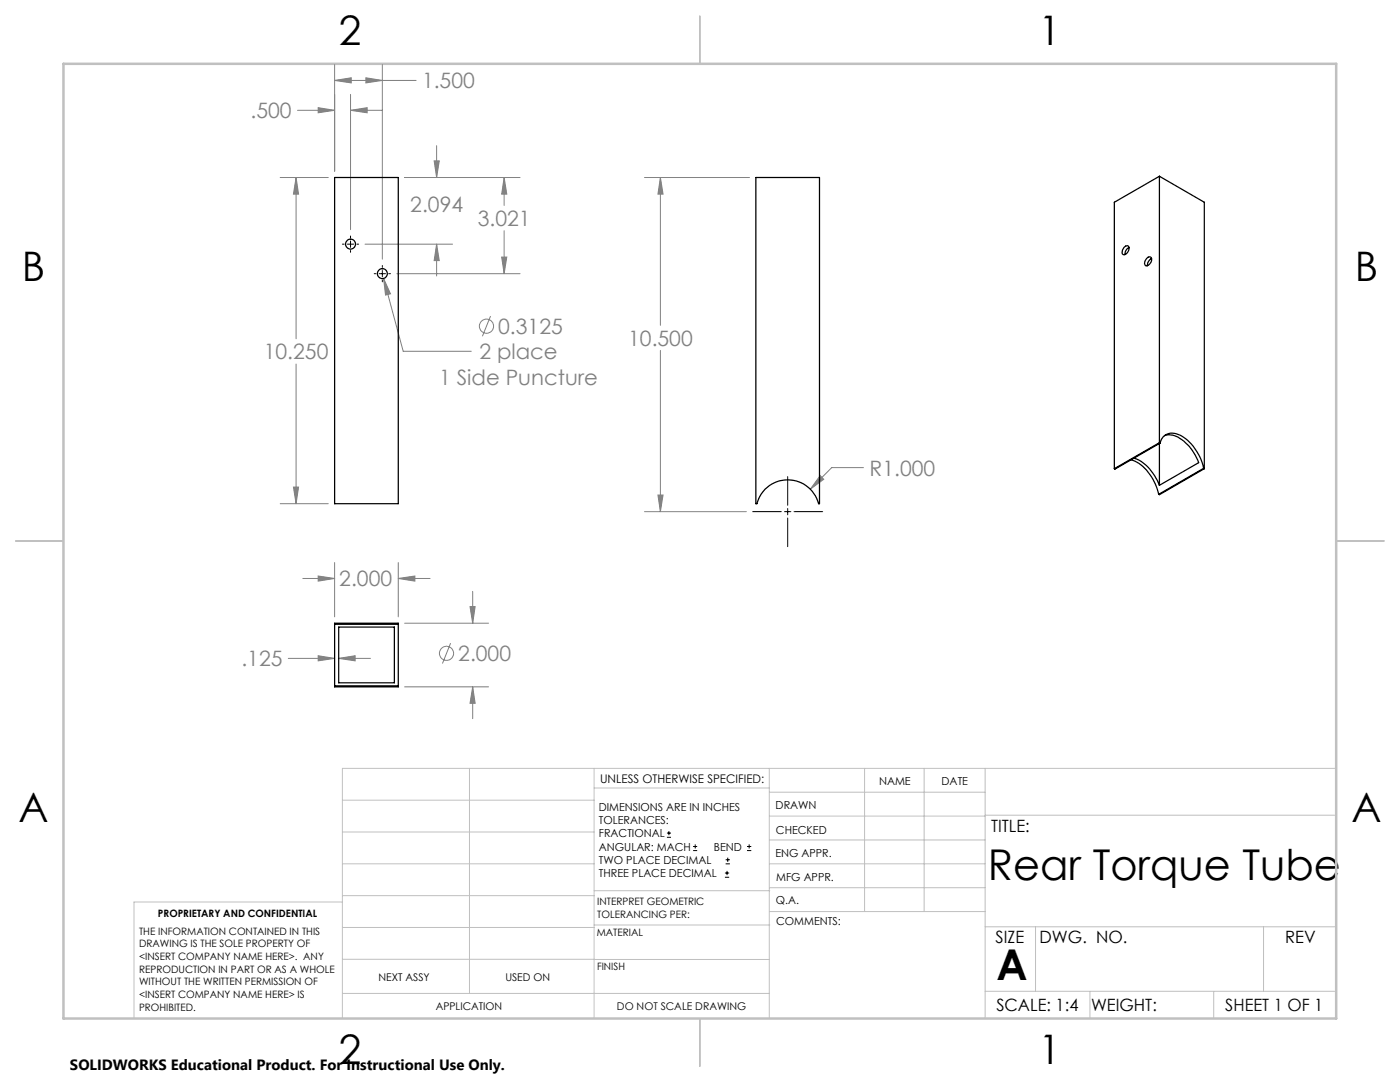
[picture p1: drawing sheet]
<svg xmlns="http://www.w3.org/2000/svg" width="279mm" height="216mm" viewBox="0 0 279 216" stroke-linecap="round" stroke-linejoin="round" font-family="sans-serif">
<g fill="none" stroke="#808080" stroke-width=".2">
<path d="M66.8 12.9v21.2M66.8 16.1h16.2M66.8 16.1l3.3-.6v1zM70 18.8v27M73 15.5l3.3 .6-3.3 .4zM76.3 12.9v38.8M55.9 35.4h9.6M59.1 35.4v32.2M59.1 35.4l.5 3.3h-1zM59.4 22h7.4M63.5 21.5l3.3 .5-3.3 .5zM70 22h6.3"/>
<path d="M70 22l3.3-.5v1zM80.8 35.4h23M86.6 32.1h1.1l-.6 3.3zM87.1 29.1v6.3M100.6 35.4v5.6M100.6 35.4l.5 3.3h-1zM128.6 35.4h21M131.8 35.4v29.5M131.8 35.4l.5 3.3h-1zM72.8 48.7h17.5M76.6 55.6l3.9 14.5h13.6M76.6 55.6l1.3 3-1 .3z"/>
<path d="M79.2 54.6h24.6M87.1 48.7v6.4M87.1 48.7l.6 3.3h-1.1zM100.1 51.3h1l-.5 3.3zM100.6 46v8.6M59.1 72.6v27.9M97.9 63.1l-1.6 4M131.8 69.9v32.2M58.6 97.2h1l-.5 3.3zM131.3 98.8h1l-.5 3.3zM163.7 94.9l.7 .7-2.7 2zM172.3 93.3h-6.3l-4.3 4.3"/>
<path d="M55.9 100.5h9.6M60.4 115.4h6.4M63.5 114.9l3.3 .5-3.3 .6zM66.8 112.3v10.8M79.5 112.3v10.8M79.5 115.4h6.3M79.5 115.4l3.3-.5v1.1zM94.3 118v6.4M128.6 102.1h20.3M57.5 131.4h9.3M63.5 130.8l3.3 .6-3.3 .5zM67.6 131.4h6.3"/>
<path d="M67.6 131.4l3.3-.6v1.1zM80.8 137.1h16.7M80.8 124.4h16.7M89.9 128.3l-1.6 4.1M93.8 121h1l-.5 3.4zM94.3 137.1v6.3M94.3 137.1l.5 3.2h-1z"/>
<circle cx="97.1" cy="65.1" r="1.41"/>
<circle cx="89.1" cy="130.4" r="1.41"/>
</g>
<g fill="none" stroke="#000" stroke-width=".2">
<path d="M68.3 48.7h.4M69.3 48.7h1.3M70 47.1v.3M70 48.1v1.3M70 50v.3M71.2 48.7h.4M74.7 54.6h.3M75.7 54.6h1.2M76.3 53v.3M76.3 54v1.2M76.3 55.9v.3M77.6 54.6h.3"/>
<path d="M157.2 95.1v5.7M150.2 102.1h5.7M156.6 102.1h1.2M157.2 101.5v1.2M157.2 103.4v5.7M158.5 102.1h5.7M133.1 167.1h.8M133.1 166.2h.8M133.5 165.8v.9M138.3 169.7h.8M138.3 168.9h.8M138.7 168.5v.8"/>
<path d="M144.7 175h.8M144.7 174.2h.8M144.8 172.4h.9M144.8 171.6h.9M145.1 173.8v.8M145.2 171.1v.9M149.1 169.7h.8M149.1 168.9h.8M149.5 168.5v.8"/>
</g>
<g fill="none" stroke="#c0c0c0" stroke-width=".2">
<path d="M68.3 159.7h50.3M93.7 153.3v44.9M118.6 153.3v49.9M118.6 157.2h34.9M153.5 153.3v49.9M153.5 158.1h43.1M172.5 153.3v28.6M184.4 153.3v28.6M196.6 153.3v49.9M266.7 153.3h-198.4v49.9M68.3 178.7h50.3M68.3 172.4h50.3"/>
<path d="M68.3 166h50.3M68.3 180h-41.6v23.2M118.6 177.7h35M153.5 167.6h43.1M153.5 162.8h43.1M153.5 172.4h43.1M153.5 177.1h43.1M196.6 162.7h70.1M68.3 198.2h85.2M68.3 191.4l85.2 .1M68.3 185.1h50.3M118.6 184.6h35"/>
<path d="M153.6 181.9h43M196.6 197.8h70.1M196.6 184.9h70.1M206.7 184.9v12.9M217.5 197.8v5.4M242.2 197.8v5.4M252.2 184.9v12.9"/>
</g>
<path d="M139.7 3.2v9.5M3.1 107.9h9.6M266.7 107.9h9.5M139.7 203.2v9.6" fill="none" stroke="#c0c0c0" stroke-width=".25"/>
<path d="M12.7 12.7h254v190.5h-254z" fill="none" stroke="#c0c0c0" stroke-width=".5"/>
<path d="M58.6 97.2h1l-.5 3.3zM59.1 35.4l.5 3.3h-1zM70 22l3.3-.5v1zM63.5 21.5l3.3 .5-3.3 .5zM87.1 48.7l.6 3.3h-1.1zM86.6 32.1h1.1l-.6 3.3zM100.1 51.3h1l-.5 3.3zM100.6 35.4l.5 3.3h-1zM76.6 55.6l.3 3.3 1-.3zM66.8 16.1l3.3-.6v1zM73 15.5l3.3 .6-3.3 .4zM163.7 94.9l-2 2.7 2.7-2zM131.3 98.8h1l-.5 3.3zM131.8 35.4l.5 3.3h-1zM94.3 137.1l.5 3.2h-1zM93.8 121h1l-.5 3.4zM79.5 115.4l3.3-.5v1.1zM63.5 114.9l3.3 .5-3.3 .6zM67.6 131.4l3.3-.6v1.1zM63.5 130.8l3.3 .6-3.3 .5z" fill="#808080"/>
<g fill="none" stroke="#000" stroke-width=".25">
<path d="M66.8 35.4h12.7v65.1h-12.7zM150.8 35.4h12.7v65.1h-.1a6.4 6.4 0 0 0-6.2-4.8 6.4 6.4 0 0 0-6.1 4.8h-.3zM231.4 35.2v53.1M231.4 35.2l8.9 5.2v53.1M231.4 35.2l-9 5.2v53.1M224.3 49.4a.54 .54 0 0 1 .8-.4 .54 .54 0 0 1 .2 .8 .86 .86 0 0 1-1.3 .8v-.7zM225.3 49.4a1.51 1.51 0 0 0-.8 1.4M229 51.4a.52 .52 0 0 1 .7 0 .52 .52 0 0 1 .1 .7 .97 .97 0 0 1-1.2 .9 1.21 1.21 0 0 1 .4-1.6zM229.8 51.6a1.48 1.48 0 0 0-.8 1.4M225.8 91.8a8.8 8.8 0 0 1 5.3 6.3l.1 .5M226.3 91.4a8.9 8.9 0 0 1 5.1 5.4M231.4 88.3l-9 5.2"/>
<path d="M231.4 88.3l.1 .1M231.4 88.5v8.3M231.5 88.4a2.57 2.57 0 0 1 4-1.6 10.1 10.1 0 0 1 4.7 6.7M231.5 88.4l-9 5.2-.1-.1M232.4 86.9a4.1 4.1 0 0 1 4.2 1.5 9.6 9.6 0 0 1 2.6 3.9l-7.8 4.5M240.2 93.5h.1M240.2 93.5l-9 5.1M240.3 93.5l-8.9 5.2-.2-.1M66.8 124.6v12.2M66.8 124.6v-.2h12.7v.2M66.8 136.8v.3h12.7v-.3M66.8 124.6h12.7"/>
<path d="M66.8 136.8h12.7M67.6 125.1h11.1v11.1h-11.1zM79.5 124.6v12.2"/>
<circle cx="70" cy="48.7" r=".99"/>
<circle cx="76.3" cy="54.6" r=".99"/>
</g>
<g font-size="8.5">
<text x="197.2" y="175.5">Rear Torque Tube</text>
<text x="198.9" y="195.5">A</text>
</g>
<g font-size="8.1">
<text x="67.6" y="8.9">2</text>
<text x="207.3" y="8.9">1</text>
<text x="4.4" y="56.2">B</text>
<text x="270.4" y="56.2">B</text>
<text x="3.7" y="164.1">A</text>
<text x="269.7" y="164.1">A</text>
<text x="67.6" y="212.4">2</text>
<text x="207.3" y="212.4">1</text>
</g>
<g font-size="4.2" fill="#808080">
<text x="84.2" y="17.6">1.500</text>
<text x="50" y="23.6">.500</text>
<text x="81.9" y="42.3">2.094</text>
<text x="95.4" y="45.1">3.021</text>
<text x="52.6" y="71.7">10.250</text>
<text x="95.7" y="71.7">2 place</text>
<text x="99.4" y="66.6">0.3125</text>
<text x="125.4" y="69">10.500</text>
<text x="87.6" y="76.8">1 Side Puncture</text>
<text x="173.5" y="94.9">R1.000</text>
<text x="67.7" y="117">2.000</text>
<text x="91.5" y="131.9">2.000</text>
<text x="48.2" y="132.9">.125</text>
</g>
<g font-size="3.4">
<text x="197.8" y="166">TITLE:</text>
<text x="198.7" y="188.1">SIZE</text>
<text x="207.5" y="188.1">DWG. NO.</text>
<text x="256.5" y="188.2">REV</text>
<text x="198.8" y="201.7">SCALE: 1:4</text>
<text x="217.7" y="201.8">WEIGHT:</text>
<text x="244.5" y="201.7">SHEET 1 OF 1</text>
</g>
<text font-size="3" x="14" y="213.5">SOLIDWORKS Educational Product. For Instructional Use Only.</text>
<text font-size="2.4" x="119.8" y="156.2">UNLESS OTHERWISE SPECIFIED:</text>
<g font-size="2.2">
<text x="119.5" y="161.8">DIMENSIONS ARE IN INCHES</text>
<text x="154.8" y="161.4">DRAWN</text>
<text x="175.4" y="156.6">NAME</text>
<text x="187.9" y="156.7">DATE</text>
<text x="119.5" y="164.4">TOLERANCES:</text>
<text x="119.5" y="167.1">FRACTIONAL</text>
<text x="154.9" y="166.3">CHECKED</text>
<text x="119.5" y="169.7">ANGULAR: MACH</text>
<text x="119.5" y="172.4">TWO PLACE DECIMAL</text>
<text x="142.5" y="169.7">BEND</text>
<text x="154.8" y="171">ENG APPR.</text>
<text x="119.5" y="175">THREE PLACE DECIMAL</text>
<text x="154.9" y="175.7">MFG APPR.</text>
<text x="154.9" y="180.4">Q.A.</text>
<text x="154.9" y="184.6">COMMENTS:</text>
</g>
<g font-size="2.1">
<text x="75.5" y="195.7">NEXT ASSY</text>
<text x="100.9" y="195.7">USED ON</text>
<text x="86.9" y="201.5">APPLICATION</text>
<text x="123.1" y="201.6">DO NOT SCALE DRAWING</text>
</g>
<g font-size="2">
<text x="31.5" y="182.9">PROPRIETARY AND CONFIDENTIAL</text>
<text x="119.2" y="180.6">INTERPRET GEOMETRIC</text>
<text x="119.2" y="183.1">TOLERANCING PER:</text>
<text x="27.8" y="186.5">THE INFORMATION CONTAINED IN THIS</text>
<text x="27.8" y="189">DRAWING IS THE SOLE PROPERTY OF</text>
<text x="27.8" y="191.6">&lt;INSERT COMPANY NAME HERE&gt;. ANY</text>
<text x="119.1" y="186.7">MATERIAL</text>
<text x="27.8" y="194.1">REPRODUCTION IN PART OR AS A WHOLE</text>
<text x="27.8" y="196.6">WITHOUT THE WRITTEN PERMISSION OF</text>
<text x="119.1" y="193.5">FINISH</text>
<text x="27.8" y="199.1">&lt;INSERT COMPANY NAME HERE&gt; IS</text>
<text x="27.8" y="201.7">PROHIBITED.</text>
</g>
</svg>
